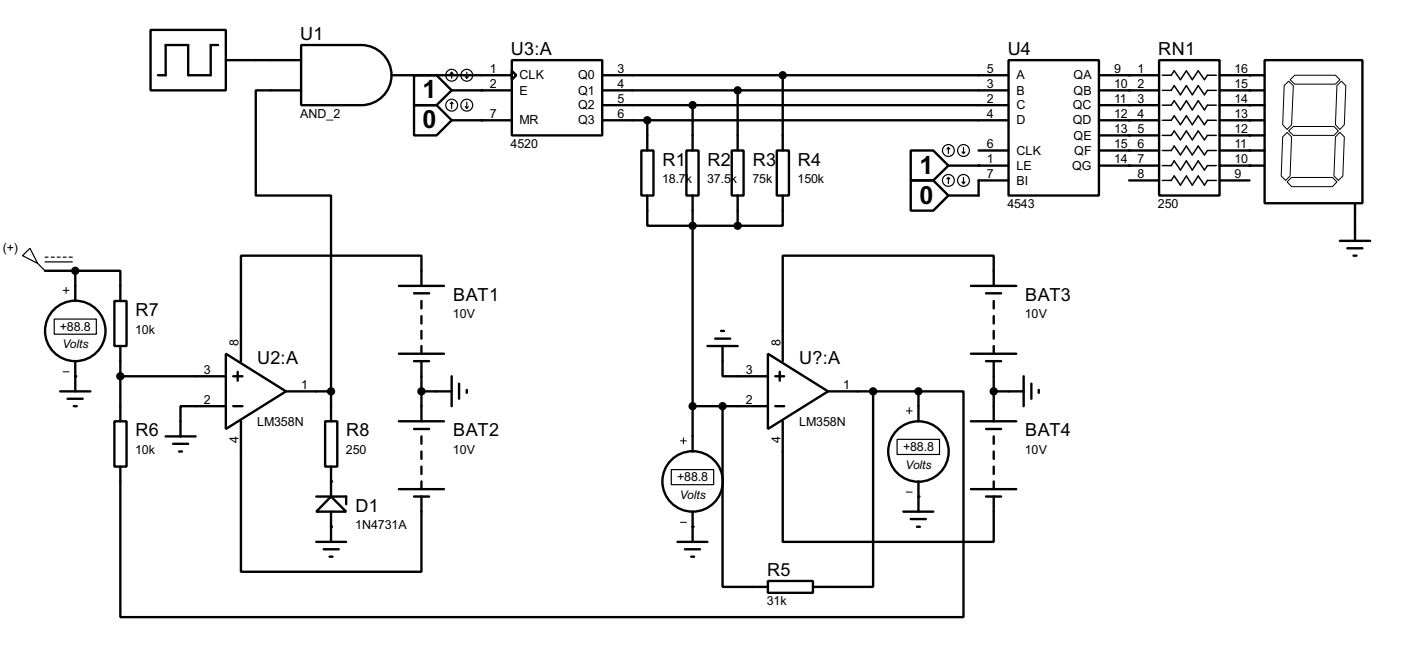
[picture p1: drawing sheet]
<svg xmlns="http://www.w3.org/2000/svg" width="236mm" height="109mm" viewBox="0 0 236 109" stroke-linecap="round" stroke-linejoin="round" font-family="sans-serif">
<g fill="none" stroke="#000" stroke-width=".4">
<path d="M25.4 5.1h12.7v10.2h-12.7zM36.8 7.6h-1.2v5.1h-3.8v-5.1h-3.8v5.1h-1.3M38.1 10.2h12.7M50.8 7.6h10.2a5.1 5.1 0 0 1 5.1 5.1 5.1 5.1 0 0 1-5.1 5.1h-10.2zM50.8 15.3h-7.6v17.7h12.7v33.1M66.1 12.7h20.3M69.9 12.7h3.8l2.5 2.6-2.5 2.5h-3.8zM69.9 17.8h3.8l2.5 2.5-2.5 2.6h-3.8zM76.2 15.3h10.2M86.4 10.2h15.2v12.7h-15.2zM86.4 12l.7 .7-.7 .8zM101.6 12.7h68.6"/>
<path d="M101.6 17.8h68.6M101.6 15.3h68.6M116.9 17.8v7.6M124.5 15.3v10.1M132.1 12.7v12.7M170.2 10.2h15.2v22.8h-15.2zM185.4 12.7h10.2M185.4 17.8h10.2M185.4 15.3h10.2M195.6 10.2h10.2v22.8h-10.2zM205.8 12.7h7.6M205.8 17.8h7.6"/>
<path d="M205.8 15.3h7.6M213.4 10.2h16.5v24.1h-16.5zM76.2 20.3h10.2M101.6 20.3h68.6M108.2 25.4h2.1v7.6h-2.1zM109.2 33v5.1h15.3M109.2 20.3v5.1M115.8 25.4h2.1v7.6h-2.1zM116.9 33v43.2M123.5 25.4h2v7.6h-2zM124.5 33v5.1M131.1 25.4h2v7.6h-2z"/>
<path d="M132.1 33v5.1h-7.6M153.7 25.4h3.8l2.5 2.6-2.5 2.5h-3.8zM153.7 30.5h3.8l2.5 2.5-2.5 2.6h-3.8zM160 28h10.2M165.1 25.4h5.1M170.2 30.5h-5.1v2.5h-5.1M185.4 20.3h10.2M185.4 28h10.2M185.4 25.4h10.2M185.4 22.9h10.2M190.5 30.5h5.1M205.8 20.3h7.6"/>
<path d="M205.8 28h7.6M205.8 25.4h7.6M205.8 30.5h5M205.8 22.9h7.6M228.6 34.3v6.4M7.6 45.7h5.1M12.7 45.7h7.6v5.1M12.7 45.7v5.1M19.3 50.8h2.1v7.6h-2.1zM20.3 58.4v12.7M38.1 59.7l10.2 6.4-10.2 6.3zM67.3 48.3h7.6"/>
<path d="M67.3 59.7h7.6M69.9 49.5h2.5M71.1 48.3v-5.1h-30.4v17.8M71.1 50.8v1.3M71.1 53.4v1.2M71.1 55.9v1.3M71.1 58.4v1.3M119.4 58.4h5.1M120.7 57.2h2.5M121.7 55.9h.5M121.9 58.4v5.1h7.7M129.6 59.7l10.1 6.4-10.1 6.3z"/>
<path d="M163.8 48.3h7.7M163.8 59.7h7.7M166.4 49.5h2.5M167.7 48.3v-5.1h-35.6v17.8M167.7 50.8v1.3M167.7 53.4v1.2M167.7 55.9v1.3M167.7 58.4v1.3M226.1 40.7h5.1M227.3 41.9h2.6M228.4 43.2h.5M10.2 66.1h5.1"/>
<path d="M11.4 67.3h2.6M12.5 68.6h.5M12.7 61v5.1M19.3 71.1h2.1v7.7h-2.1zM20.3 63.5h17.8M28 73.7h5M29.2 74.9h2.6M30.2 76.2h.5M38.1 68.6h-7.6v5.1M39.4 63.5h1.5M39.4 68.6h1.5M40.1 62.8v1.5"/>
<path d="M40.7 71.1v25.4h30.4v-12.7M48.3 66.1h7.6M54.9 71.1h2v7.7h-2zM55.9 66.1v5M55.9 78.8v5M67.3 71.1h7.6M69.9 61h2.5M69.9 72.4h2.5M71.1 61v10.1M71.1 73.7v1.2M71.1 76.2v1.3M71.1 78.8v1.2"/>
<path d="M71.1 66.1h5.1M76.2 63.5v5.1M77.5 64.8v2.5M78.8 65.8v.5M116.9 68.6h12.7M121.9 68.6v30.5h7.7M130.8 63.5h1.5M130.8 68.6h1.5M131.6 62.8v1.5M132.1 71.1v20.4h35.6v-7.7M139.7 66.1h15.3M147.3 66.1v33h-10.1"/>
<path d="M155 66.1h7.6v38.1h-142.3v-25.4M155 66.1v5M163.8 71.1h7.7M166.4 61h2.5M166.4 72.4h2.5M167.7 66.1h5M167.7 61v10.1M167.7 73.7v1.2M167.7 76.2v1.3M167.7 78.8v1.2M172.7 63.5v5.1M174 64.8v2.5"/>
<path d="M175.3 65.8v.5M53.4 83.8h5v1.3M53.4 91.5h5M54.6 92.7h2.6M55.6 94h.5M55.9 83.8l2.5 2.6h-5zM55.9 86.4v5.1M67.3 82.6h7.6M69.9 83.8h2.5M71.1 81.3v1.3M114.3 91.5h5.1M115.6 92.7h2.5"/>
<path d="M116.6 94h.5M116.9 86.4v5.1M129.6 98.1h7.6v2h-7.6zM152.4 86.4h5.1M153.7 87.6h2.5M154.7 88.9h.5M155 81.3v5.1M163.8 82.6h7.7M166.4 83.8h2.5M167.7 81.3v1.3"/>
<circle cx="12.7" cy="55.9" r="5.1"/>
<circle cx="154.9" cy="76.2" r="5.1"/>
<circle cx="116.8" cy="81.3" r="5.1"/>
</g>
<g fill="#000">
<circle cx="81.3" cy="15.3" r=".2"/>
<circle cx="190.5" cy="17.8" r=".2"/>
<circle cx="190.5" cy="15.3" r=".2"/>
<circle cx="190.5" cy="12.7" r=".2"/>
<circle cx="210.8" cy="17.8" r=".2"/>
<circle cx="210.8" cy="12.7" r=".2"/>
<circle cx="210.8" cy="15.3" r=".2"/>
<circle cx="81.3" cy="20.3" r=".2"/>
<circle cx="165.1" cy="28" r=".2"/>
<circle cx="190.5" cy="20.3" r=".2"/>
<circle cx="190.5" cy="28" r=".2"/>
<circle cx="190.5" cy="22.9" r=".2"/>
<circle cx="190.5" cy="25.4" r=".2"/>
<circle cx="210.8" cy="20.3" r=".2"/>
<circle cx="210.8" cy="22.9" r=".2"/>
<circle cx="210.8" cy="25.4" r=".2"/>
<circle cx="210.8" cy="28" r=".2"/>
<circle cx="12.7" cy="63.5" r=".2"/>
<circle cx="55.9" cy="88.9" r=".2"/>
<circle cx="55.9" cy="81.3" r=".2"/>
<circle cx="116.9" cy="88.9" r=".2"/>
<circle cx="155" cy="83.8" r=".2"/>
</g>
<g fill="#000" stroke="#000" stroke-width=".4">
<circle cx="116.8" cy="17.8" r=".5"/>
<circle cx="124.4" cy="15.3" r=".5"/>
<circle cx="132" cy="12.7" r=".5"/>
<circle cx="109.2" cy="20.3" r=".5"/>
<circle cx="116.8" cy="38.1" r=".5"/>
<circle cx="124.4" cy="38.1" r=".5"/>
<circle cx="12.7" cy="45.7" r=".5"/>
<circle cx="20.3" cy="63.5" r=".5"/>
<circle cx="55.8" cy="66.1" r=".5"/>
<circle cx="71.1" cy="66.1" r=".5"/>
<circle cx="116.8" cy="68.6" r=".5"/>
<circle cx="121.9" cy="68.6" r=".5"/>
<circle cx="147.3" cy="66.1" r=".5"/>
<circle cx="154.9" cy="66.1" r=".5"/>
<circle cx="167.6" cy="66.1" r=".5"/>
</g>
<g fill="none" stroke="#000" stroke-width=".2">
<path d="M76.2 12.2l-.2 .3M76.2 12.2l.3 .3M76.2 12.2v1M76.2 17.3v1M76.2 17.3l-.2 .2M76.2 17.3l.3 .2M78.5 13l.3 .2M78.5 18l.3 .3M78.8 12.2v1M78.8 17.3v1M79 13l-.2 .2M79 18l-.2 .3"/>
<path d="M160 24.9l-.2 .3M160 24.9l.3 .3M160 24.9v1M160 30v1M160 30l-.2 .2M160 30l.3 .2M162.3 25.7l.3 .2M162.3 30.7l.3 .3M162.6 24.9v1M162.6 30v1M162.8 25.7l-.2 .2M162.8 30.7l-.2 .3"/>
<path d="M5.1 41.9l1.3 2.6-2.6-1.3zM6.4 44.5l1.2 1.2M7.6 43.4h.5M7.6 44.2h4.6M8.7 43.4h.5M9.2 53.9h7.1v2.5h-7.1zM9.7 43.4h.5M10.7 43.4h.5M11.7 43.4h.5M113.3 79.3h7.1v2.5h-7.1zM151.4 74.2h7.1v2.5h-7.1z"/>
<circle cx="76.2" cy="12.7" r="1"/>
<circle cx="76.2" cy="17.8" r="1"/>
<circle cx="78.7" cy="12.7" r="1"/>
<circle cx="78.7" cy="17.8" r="1"/>
<circle cx="160" cy="30.5" r="1"/>
<circle cx="160" cy="25.4" r="1"/>
<circle cx="162.5" cy="30.5" r="1"/>
<circle cx="162.5" cy="25.4" r="1"/>
</g>
<g fill="none" stroke="#000" stroke-width=".17">
<path d="M216.7 14.5l.7-.8 .8 .8-.3 6.6-.7 .8-.8-.8zM217.7 13.5l.8-.8h6.8l.8 .8-.8 .7h-6.8zM226.3 13.7l.8 .8-.3 6.6-.7 .8-.8-.8 .3-6.6zM216.4 23.1l.8-.7 .7 .7-.2 6.6-.8 .8-.7-.8zM217.4 22.1l.8-.7h6.9l.7 .7-.7 .8h-6.9zM217.9 30h6.9l.8 .7-.8 .8h-6.9l-.7-.8zM226.1 22.4l.7 .7-.2 6.6-.8 .8-.7-.8 .2-6.6zM10.7 49h1M11.2 48.5v1M10.7 62.8h1M114.8 74.4h1M115.3 73.9v1"/>
<path d="M152.9 69.4h1M153.4 68.8v1.1M114.8 88.2h1M152.9 83.1h1"/>
</g>
<path d="M196.1 12.7h1.5l.5-.7 1.1 1.5 1-1.5 1 1.5 1-1.5 1 1.5 .5-.8h1.5M196.1 15.3h1.5l.5-.8 1.1 1.5 1-1.5 1 1.5 1-1.5 1 1.5 .5-.7h1.5M196.1 17.8h1.5l.5-.8 1.1 1.6 1-1.6 1 1.6 1-1.6 1 1.6 .5-.8h1.5M196.1 20.3h1.5l.5-.7 1.1 1.5 1-1.5 1 1.5 1-1.5 1 1.5 .5-.8h1.5M196.1 22.9h1.5l.5-.8 1.1 1.5 1-1.5 1 1.5 1-1.5 1 1.5 .5-.7h1.5M196.1 25.4h1.5l.5-.7 1.1 1.5 1-1.5 1 1.5 1-1.5 1 1.5 .5-.8h1.5M196.1 28h1.5l.5-.8 1.1 1.5 1-1.5 1 1.5 1-1.5 1 1.5 .5-.7h1.5M196.1 30.5h1.5l.5-.8 1.1 1.6 1-1.6 1 1.6 1-1.6 1 1.6 .5-.8h1.5" fill="none" stroke="#000" stroke-width=".25"/>
<g font-size="4.8">
<text x="71.3" y="16.6">1</text>
<text x="71.3" y="21.7">0</text>
<text x="155.1" y="29.3">1</text>
<text x="155.1" y="34.4">0</text>
</g>
<g font-size="3.4">
<text x="50.7" y="6.8">U1</text>
<text x="86.2" y="9.3">U3:A</text>
<text x="170" y="9.3">U4</text>
<text x="195.4" y="9.3">RN1</text>
<text x="111.8" y="28">R1</text>
<text x="119.4" y="28">R2</text>
<text x="127" y="28">R3</text>
<text x="134.6" y="28">R4</text>
<text x="22.9" y="53.4">R7</text>
<text x="76.5" y="50.8">BAT1</text>
<text x="173" y="50.8">BAT3</text>
<text x="43.4" y="61.4">U2:A</text>
<text x="134.9" y="61.4">U?:A</text>
<text x="22.9" y="73.7">R6</text>
<text x="58.4" y="73.7">R8</text>
<text x="76.5" y="73.7">BAT2</text>
<text x="173" y="73.7">BAT4</text>
<text x="60" y="86.4">D1</text>
<text x="129.4" y="97.3">R5</text>
</g>
<g font-size="2.4">
<text x="82.7" y="12.3">1</text>
<text x="82.7" y="14.8">2</text>
<text x="87.6" y="13.4">CLK</text>
<text x="87.6" y="15.9">E</text>
<text x="97.5" y="13.4">Q0</text>
<text x="97.5" y="15.9">Q1</text>
<text x="104.2" y="12.3">3</text>
<text x="104.2" y="14.8">4</text>
<text x="104.2" y="17.3">5</text>
<text x="166.5" y="12.3">5</text>
<text x="166.5" y="14.8">3</text>
<text x="166.5" y="17.3">2</text>
<text x="171.5" y="13.4">A</text>
<text x="171.5" y="15.9">B</text>
<text x="181.1" y="13.4">QA</text>
<text x="181.1" y="15.9">QB</text>
<text x="188" y="12.3">9</text>
<text x="188" y="14.8">10</text>
<text x="188" y="17.3">11</text>
<text x="191.9" y="12.3">1</text>
<text x="191.9" y="14.8">2</text>
<text x="191.9" y="17.3">3</text>
<text x="208.3" y="12.3">16</text>
<text x="208.3" y="14.8">15</text>
<text x="208.3" y="17.3">14</text>
<text x="50.6" y="19.8">AND_2</text>
<text x="82.7" y="19.9">7</text>
<text x="87.6" y="21">MR</text>
<text x="97.5" y="18.5">Q2</text>
<text x="97.5" y="21">Q3</text>
<text x="104.2" y="19.9">6</text>
<text x="166.5" y="19.9">4</text>
<text x="171.5" y="18.5">C</text>
<text x="171.5" y="21">D</text>
<text x="181" y="18.5">QC</text>
<text x="181" y="21">QD</text>
<text x="181.1" y="23.5">QE</text>
<text x="188" y="19.9">12</text>
<text x="188" y="22.5">13</text>
<text x="191.9" y="19.9">4</text>
<text x="191.9" y="22.5">5</text>
<text x="208.3" y="19.9">13</text>
<text x="208.3" y="22.5">12</text>
<text x="86.2" y="25">4520</text>
<text x="166.5" y="25">6</text>
<text x="166.5" y="27.5">1</text>
<text x="171.5" y="26.1">CLK</text>
<text x="171.5" y="28.7">LE</text>
<text x="180.9" y="28.7">QG</text>
<text x="181.2" y="26.1">QF</text>
<text x="188" y="25">15</text>
<text x="188" y="27.5">14</text>
<text x="191.9" y="25">6</text>
<text x="191.9" y="27.5">7</text>
<text x="208.3" y="25">11</text>
<text x="208.3" y="27.5">10</text>
<text x="111.7" y="30.9">18.7k</text>
<text x="119.3" y="30.9">37.5k</text>
<text x="127" y="30.9">75k</text>
<text x="134.6" y="30.9">150k</text>
<text x="166.5" y="30.1">7</text>
<text x="170" y="35.1">4543</text>
<text x="171.5" y="31.2">BI</text>
<text x="191.9" y="30.1">8</text>
<text x="195.4" y="35.1">250</text>
<text x="208.3" y="30.1">9</text>
<text x=".5" y="42.6">(+)</text>
<text x="76.4" y="53.8">10V</text>
<text x="172.9" y="53.8">10V</text>
<text x="10.1" y="55.8">+88.8</text>
<text x="22.8" y="56.3">10k</text>
<text x="40.3" y="58.4" transform="rotate(-90 40.3 58.4)">8</text>
<text x="131.7" y="58.4" transform="rotate(-90 131.7 58.4)">8</text>
<text x="34.4" y="63.1">3</text>
<text x="50.8" y="65.7">1</text>
<text x="125.9" y="63.1">3</text>
<text x="142.3" y="65.7">1</text>
<text x="34.4" y="68.2">2</text>
<text x="43.4" y="72">LM358N</text>
<text x="125.9" y="68.2">2</text>
<text x="134.8" y="72">LM358N</text>
<text x="22.8" y="76.6">10k</text>
<text x="40.3" y="74.8" transform="rotate(-90 40.3 74.8)">4</text>
<text x="58.4" y="76.6">250</text>
<text x="76.4" y="76.6">10V</text>
<text x="131.7" y="74.8" transform="rotate(-90 131.7 74.8)">4</text>
<text x="152.4" y="76.2">+88.8</text>
<text x="172.9" y="76.6">10V</text>
<text x="114.3" y="81.2">+88.8</text>
<text x="59.9" y="89.3">1N4731A</text>
<text x="129.4" y="102.2">31k</text>
</g>
<g font-size="2.3">
<text x="10.5" y="58.8">Volts</text>
<text x="152.8" y="79.2">Volts</text>
<text x="114.7" y="84.2">Volts</text>
</g>
</svg>
